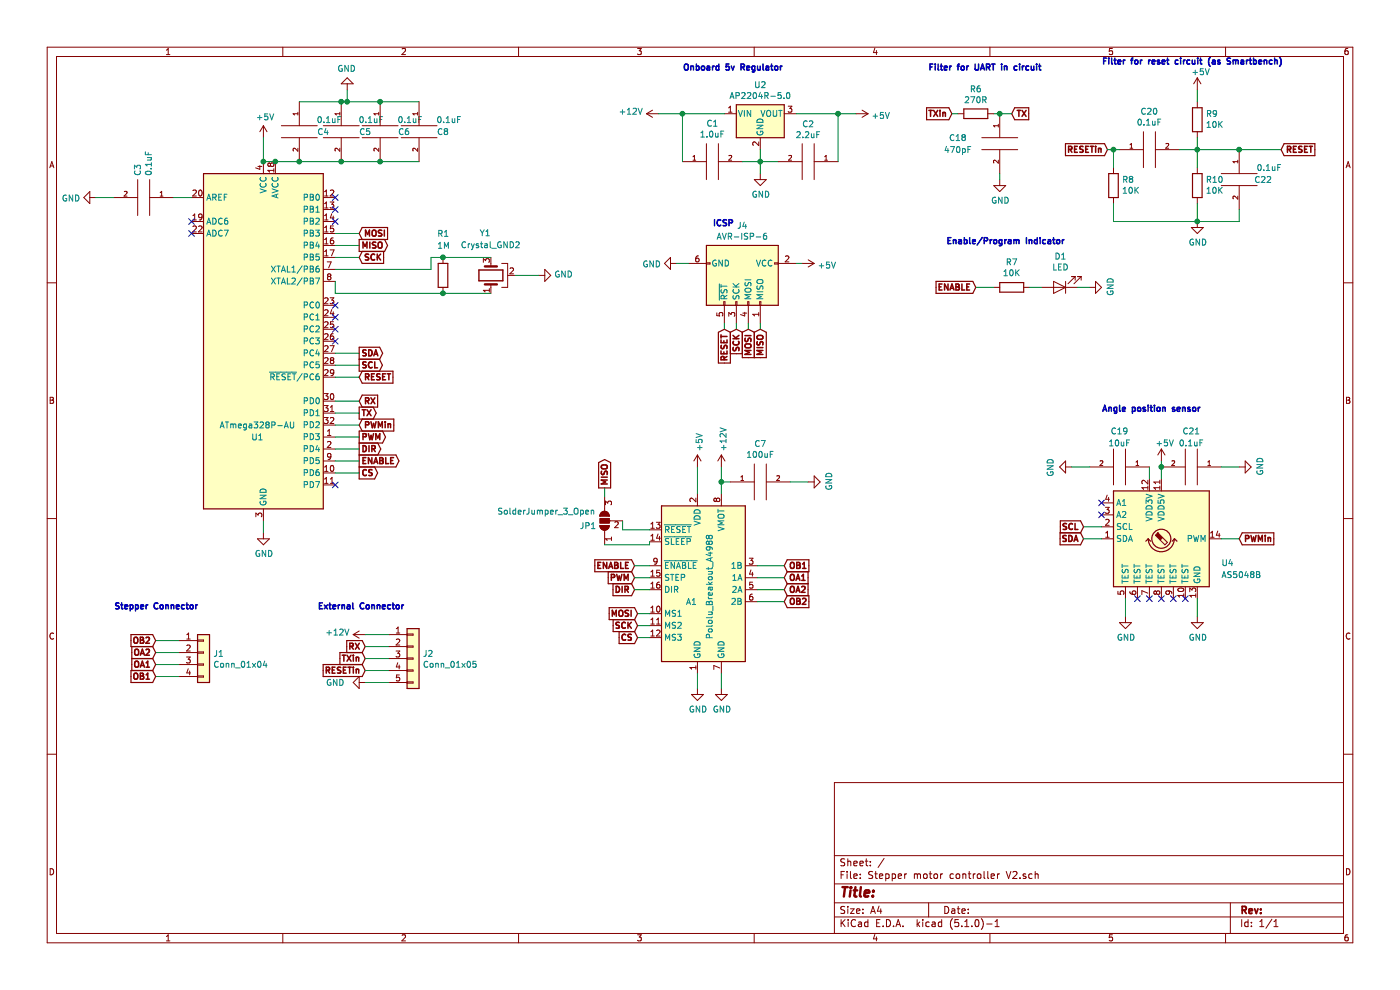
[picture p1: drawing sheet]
EESchema Schematic File Version 4
LIBS:Stepper motor controller V2-cache
EELAYER 29 0
EELAYER END
$Descr A4 11693 8268
encoding utf-8
Sheet 1 1
Title ""
Date ""
Rev ""
Comp ""
Comment1 ""
Comment2 ""
Comment3 ""
Comment4 ""
$EndDescr
$Comp
L MCU_Microchip_ATmega:ATmega328P-AU U1
U 1 1
P 2200 2850
F 0 "U1" H 2150 2050 50  0000 C CNN
F 1 "ATmega328P-AU" H 2150 2150 50  0000 C CNN
F 2 "Package_QFP:TQFP-32_7x7mm_P0.8mm" H 2200 2850 50  0001 C CIN
F 3 "http://ww1.microchip.com/downloads/en/DeviceDoc/ATmega328_P%20AVR%20MCU%20with%20picoPower%20Technology%20Data%20Sheet%2040001984A.pdf" H 2200 2850 50  0001 C CNN
	1    2200 2850
	1    0    0    -1  
$EndComp
$Comp
L Device:Crystal_GND2 Y1
U 1 1
P 4100 2300
F 0 "Y1" V 4450 2300 50  0000 L CNN
F 1 "Crystal_GND2" V 4350 2050 50  0000 L CNN
F 2 "Crystal:Resonator_SMD_muRata_CSTxExxV-3Pin_3.0x1.1mm_HandSoldering" H 4100 2300 50  0001 C CNN
F 3 "~" H 4100 2300 50  0001 C CNN
	1    4100 2300
	0    -1   -1   0   
$EndComp
$Comp
L Device:R R1
U 1 1
P 3700 2300
F 0 "R1" H 3650 2650 50  0000 L CNN
F 1 "1M" H 3650 2550 50  0000 L CNN
F 2 "Resistor_SMD:R_0805_2012Metric_Pad1.15x1.40mm_HandSolder" V 3630 2300 50  0001 C CNN
F 3 "~" H 3700 2300 50  0001 C CNN
	1    3700 2300
	1    0    0    -1  
$EndComp
Wire Wire Line
	3700 2150 4100 2150
Wire Wire Line
	4100 2450 3700 2450
Wire Wire Line
	2800 2350 2800 2450
Wire Wire Line
	2800 2450 3700 2450
Connection ~ 3700 2450
Wire Wire Line
	2800 2250 3600 2250
Wire Wire Line
	3600 2250 3600 2150
Wire Wire Line
	3600 2150 3700 2150
Connection ~ 3700 2150
$Comp
L power:GND #PWR0101
U 1 1
P 4500 2300
F 0 "#PWR0101" H 4500 2050 50  0001 C CNN
F 1 "GND" V 4505 2172 50  0000 R CNN
F 2 "" H 4500 2300 50  0001 C CNN
F 3 "" H 4500 2300 50  0001 C CNN
	1    4500 2300
	0    -1   -1   0   
$EndComp
Wire Wire Line
	4300 2300 4500 2300
$Comp
L Regulator_Linear:AP2204R-5.0 U2
U 1 1
P 6350 950
F 0 "U2" H 6350 1192 50  0000 C CNN
F 1 "AP2204R-5.0" H 6350 1101 50  0000 C CNN
F 2 "Package_TO_SOT_SMD:SOT-89-3" H 6350 1175 50  0001 C CNN
F 3 "https://www.diodes.com/assets/Datasheets/AP2204.pdf" H 6350 950 50  0001 C CNN
	1    6350 950 
	1    0    0    -1  
$EndComp
$Comp
L power:+12V #PWR0102
U 1 1
P 5500 950
F 0 "#PWR0102" H 5500 800 50  0001 C CNN
F 1 "+12V" V 5515 1078 50  0000 L CNN
F 2 "" H 5500 950 50  0001 C CNN
F 3 "" H 5500 950 50  0001 C CNN
	1    5500 950 
	0    -1   -1   0   
$EndComp
$Comp
L power:+5V #PWR0103
U 1 1
P 7150 950
F 0 "#PWR0103" H 7150 800 50  0001 C CNN
F 1 "+5V" V 7165 1078 50  0000 L CNN
F 2 "" H 7150 950 50  0001 C CNN
F 3 "" H 7150 950 50  0001 C CNN
	1    7150 950 
	0    1    1    0   
$EndComp
$Comp
L power:GND #PWR0104
U 1 1
P 6350 1450
F 0 "#PWR0104" H 6350 1200 50  0001 C CNN
F 1 "GND" H 6355 1277 50  0000 C CNN
F 2 "" H 6350 1450 50  0001 C CNN
F 3 "" H 6350 1450 50  0001 C CNN
	1    6350 1450
	1    0    0    -1  
$EndComp
Wire Wire Line
	6350 1250 6350 1350
$Comp
L pspice:CAP C1
U 1 1
P 5950 1350
F 0 "C1" V 6265 1350 50  0000 C CNN
F 1 "1.0uF" V 6174 1350 50  0000 C CNN
F 2 "Capacitor_SMD:C_0805_2012Metric" H 5950 1350 50  0001 C CNN
F 3 "~" H 5950 1350 50  0001 C CNN
	1    5950 1350
	0    -1   -1   0   
$EndComp
$Comp
L pspice:CAP C2
U 1 1
P 6750 1350
F 0 "C2" V 6435 1350 50  0000 C CNN
F 1 "2.2uF" V 6526 1350 50  0000 C CNN
F 2 "Capacitor_SMD:C_0805_2012Metric" H 6750 1350 50  0001 C CNN
F 3 "~" H 6750 1350 50  0001 C CNN
	1    6750 1350
	0    1    1    0   
$EndComp
Wire Wire Line
	6650 950  7000 950 
Wire Wire Line
	7000 1350 7000 950 
Connection ~ 7000 950 
Wire Wire Line
	7000 950  7150 950 
Wire Wire Line
	6500 1350 6350 1350
Connection ~ 6350 1350
Wire Wire Line
	6350 1350 6350 1450
Wire Wire Line
	6200 1350 6350 1350
Wire Wire Line
	5500 950  5700 950 
Wire Wire Line
	5700 1350 5700 950 
Connection ~ 5700 950 
Wire Wire Line
	5700 950  6050 950 
Text GLabel 3000 3150 2    50   Input ~ 10
RESET
Wire Wire Line
	2800 3150 3000 3150
$Comp
L power:+5V #PWR0105
U 1 1
P 2200 1150
F 0 "#PWR0105" H 2200 1000 50  0001 C CNN
F 1 "+5V" H 2215 1323 50  0000 C CNN
F 2 "" H 2200 1150 50  0001 C CNN
F 3 "" H 2200 1150 50  0001 C CNN
	1    2200 1150
	1    0    0    -1  
$EndComp
Wire Wire Line
	2200 1150 2200 1350
Wire Wire Line
	2200 1350 2300 1350
Connection ~ 2200 1350
Connection ~ 2300 1350
$Comp
L power:GND #PWR0106
U 1 1
P 2900 750
F 0 "#PWR0106" H 2900 500 50  0001 C CNN
F 1 "GND" H 2905 577 50  0000 C CNN
F 2 "" H 2900 750 50  0001 C CNN
F 3 "" H 2900 750 50  0001 C CNN
	1    2900 750 
	-1   0    0    1   
$EndComp
$Comp
L power:GND #PWR0107
U 1 1
P 2200 4450
F 0 "#PWR0107" H 2200 4200 50  0001 C CNN
F 1 "GND" H 2205 4277 50  0000 C CNN
F 2 "" H 2200 4450 50  0001 C CNN
F 3 "" H 2200 4450 50  0001 C CNN
	1    2200 4450
	1    0    0    -1  
$EndComp
Wire Wire Line
	2200 4450 2200 4350
Text GLabel 3000 2150 2    50   Input ~ 10
SCK
Text GLabel 3000 2050 2    50   Output ~ 10
MISO
Text GLabel 3000 1950 2    50   Input ~ 10
MOSI
Wire Wire Line
	2800 1950 3000 1950
Wire Wire Line
	2800 2050 3000 2050
Wire Wire Line
	3000 2150 2800 2150
Text GLabel 3000 3450 2    50   Output ~ 10
TX
Text GLabel 3000 3350 2    50   Input ~ 10
RX
Wire Wire Line
	2800 3350 3000 3350
Wire Wire Line
	3000 3450 2800 3450
Text GLabel 3000 3650 2    50   Output ~ 10
PWM
Wire Wire Line
	2800 3650 3000 3650
Text GLabel 3000 3750 2    50   Output ~ 10
DIR
Wire Wire Line
	2800 3750 3000 3750
Text GLabel 3000 3850 2    50   Output ~ 10
ENABLE
Wire Wire Line
	2800 3850 3000 3850
$Comp
L pspice:CAP C3
U 1 1
P 1200 1650
F 0 "C3" H 1022 1604 50  0000 R CNN
F 1 "0.1uF" H 1022 1695 50  0000 R CNN
F 2 "Capacitor_SMD:C_0805_2012Metric" H 1200 1650 50  0001 C CNN
F 3 "~" H 1200 1650 50  0001 C CNN
	1    1200 1650
	0    1    1    0   
$EndComp
$Comp
L power:GND #PWR0108
U 1 1
P 800 1650
F 0 "#PWR0108" H 800 1400 50  0001 C CNN
F 1 "GND" V 805 1522 50  0000 R CNN
F 2 "" H 800 1650 50  0001 C CNN
F 3 "" H 800 1650 50  0001 C CNN
	1    800  1650
	0    1    1    0   
$EndComp
Wire Wire Line
	1450 1650 1600 1650
Wire Wire Line
	950  1650 800  1650
Text GLabel 7950 950  0    50   Input ~ 10
TXin
Text GLabel 8450 950  2    50   Input ~ 10
TX
$Comp
L Device:R R6
U 1 1
P 8150 950
F 0 "R6" V 7943 950 50  0000 C CNN
F 1 "270R" V 8034 950 50  0000 C CNN
F 2 "Resistor_SMD:R_0805_2012Metric" V 8080 950 50  0001 C CNN
F 3 "~" H 8150 950 50  0001 C CNN
	1    8150 950 
	0    1    1    0   
$EndComp
$Comp
L pspice:CAP C18
U 1 1
P 8350 1200
F 0 "C18" H 8000 1250 50  0000 C CNN
F 1 "470pF" H 8000 1150 50  0000 C CNN
F 2 "Capacitor_SMD:C_0805_2012Metric" H 8350 1200 50  0001 C CNN
F 3 "~" H 8350 1200 50  0001 C CNN
	1    8350 1200
	1    0    0    -1  
$EndComp
Wire Wire Line
	8300 950  8350 950 
Connection ~ 8350 950 
Wire Wire Line
	8350 950  8450 950 
Wire Wire Line
	7950 950  8000 950 
$Comp
L power:GND #PWR0109
U 1 1
P 8350 1500
F 0 "#PWR0109" H 8350 1250 50  0001 C CNN
F 1 "GND" H 8355 1327 50  0000 C CNN
F 2 "" H 8350 1500 50  0001 C CNN
F 3 "" H 8350 1500 50  0001 C CNN
	1    8350 1500
	1    0    0    -1  
$EndComp
Wire Wire Line
	8350 1450 8350 1500
Text GLabel 9250 1250 0    50   Input ~ 10
RESETin
Text GLabel 10700 1250 2    50   Input ~ 10
RESET
$Comp
L pspice:CAP C20
U 1 1
P 9600 1250
F 0 "C20" V 9915 1250 50  0000 C CNN
F 1 "0.1uF" V 9824 1250 50  0000 C CNN
F 2 "Capacitor_SMD:C_0805_2012Metric" H 9600 1250 50  0001 C CNN
F 3 "~" H 9600 1250 50  0001 C CNN
	1    9600 1250
	0    -1   -1   0   
$EndComp
$Comp
L pspice:CAP C22
U 1 1
P 10350 1500
F 0 "C22" H 10550 1500 50  0000 C CNN
F 1 "0.1uF" H 10600 1600 50  0000 C CNN
F 2 "Capacitor_SMD:C_0805_2012Metric" H 10350 1500 50  0001 C CNN
F 3 "~" H 10350 1500 50  0001 C CNN
	1    10350 1500
	1    0    0    -1  
$EndComp
$Comp
L power:+5V #PWR0110
U 1 1
P 10000 750
F 0 "#PWR0110" H 10000 600 50  0001 C CNN
F 1 "+5V" H 9950 900 50  0000 L CNN
F 2 "" H 10000 750 50  0001 C CNN
F 3 "" H 10000 750 50  0001 C CNN
	1    10000 750 
	1    0    0    -1  
$EndComp
$Comp
L Device:R R9
U 1 1
P 10000 1000
F 0 "R9" H 9930 954 50  0000 R CNN
F 1 "10K" H 9930 1045 50  0000 R CNN
F 2 "Resistor_SMD:R_0805_2012Metric" V 9930 1000 50  0001 C CNN
F 3 "~" H 10000 1000 50  0001 C CNN
	1    10000 1000
	-1   0    0    1   
$EndComp
$Comp
L Device:R R10
U 1 1
P 10000 1550
F 0 "R10" H 9930 1504 50  0000 R CNN
F 1 "10K" H 9930 1595 50  0000 R CNN
F 2 "Resistor_SMD:R_0805_2012Metric" V 9930 1550 50  0001 C CNN
F 3 "~" H 10000 1550 50  0001 C CNN
	1    10000 1550
	-1   0    0    1   
$EndComp
$Comp
L Device:R R8
U 1 1
P 9300 1550
F 0 "R8" H 9230 1504 50  0000 R CNN
F 1 "10K" H 9230 1595 50  0000 R CNN
F 2 "Resistor_SMD:R_0805_2012Metric" V 9230 1550 50  0001 C CNN
F 3 "~" H 9300 1550 50  0001 C CNN
	1    9300 1550
	-1   0    0    1   
$EndComp
Wire Wire Line
	10000 750  10000 850 
Wire Wire Line
	9250 1250 9300 1250
Connection ~ 9300 1250
Wire Wire Line
	9300 1250 9350 1250
Wire Wire Line
	9850 1250 10000 1250
Connection ~ 10000 1250
Wire Wire Line
	10000 1250 10350 1250
Connection ~ 10350 1250
Wire Wire Line
	10350 1250 10700 1250
Wire Wire Line
	10000 1150 10000 1250
$Comp
L power:GND #PWR0111
U 1 1
P 10000 1850
F 0 "#PWR0111" H 10000 1600 50  0001 C CNN
F 1 "GND" H 10005 1677 50  0000 C CNN
F 2 "" H 10000 1850 50  0001 C CNN
F 3 "" H 10000 1850 50  0001 C CNN
	1    10000 1850
	1    0    0    -1  
$EndComp
Wire Wire Line
	9300 1250 9300 1400
Wire Wire Line
	9300 1700 9300 1850
Wire Wire Line
	9300 1850 10000 1850
Wire Wire Line
	10350 1850 10350 1750
Connection ~ 10000 1850
Wire Wire Line
	10000 1850 10350 1850
Wire Wire Line
	10000 1850 10000 1700
Wire Wire Line
	10000 1400 10000 1250
$Comp
L Sensor_Magnetic:AS5048B U4
U 1 1
P 9700 4500
F 0 "U4" H 10200 4300 50  0000 L CNN
F 1 "AS5048B" H 10200 4200 50  0000 L CNN
F 2 "Package_SO:TSSOP-14_4.4x5mm_P0.65mm" H 9700 3750 50  0001 C CNN
F 3 "https://ams.com/documents/20143/36005/AS5048_DS000298_4-00.pdf" H 7550 6100 50  0001 C CNN
	1    9700 4500
	1    0    0    -1  
$EndComp
$Comp
L power:+5V #PWR0112
U 1 1
P 9700 3850
F 0 "#PWR0112" H 9700 3700 50  0001 C CNN
F 1 "+5V" H 9650 4000 50  0000 L CNN
F 2 "" H 9700 3850 50  0001 C CNN
F 3 "" H 9700 3850 50  0001 C CNN
	1    9700 3850
	1    0    0    -1  
$EndComp
Wire Wire Line
	9700 3850 9700 3900
$Comp
L power:GND #PWR0113
U 1 1
P 10000 5150
F 0 "#PWR0113" H 10000 4900 50  0001 C CNN
F 1 "GND" H 10005 4977 50  0000 C CNN
F 2 "" H 10000 5150 50  0001 C CNN
F 3 "" H 10000 5150 50  0001 C CNN
	1    10000 5150
	1    0    0    -1  
$EndComp
Wire Wire Line
	10000 5000 10000 5150
Text GLabel 3000 2950 2    50   Output ~ 10
SDA
Text GLabel 3000 3050 2    50   Output ~ 10
SCL
Wire Wire Line
	2800 2950 3000 2950
Wire Wire Line
	3000 3050 2800 3050
Text GLabel 9050 4400 0    50   Input ~ 10
SCL
Text GLabel 9050 4500 0    50   Input ~ 10
SDA
Wire Wire Line
	9050 4400 9200 4400
Wire Wire Line
	9200 4500 9050 4500
$Comp
L pspice:CAP C21
U 1 1
P 9950 3900
F 0 "C21" V 9650 3900 50  0000 C CNN
F 1 "0.1uF" V 9750 3900 50  0000 C CNN
F 2 "Capacitor_SMD:C_0805_2012Metric" H 9950 3900 50  0001 C CNN
F 3 "~" H 9950 3900 50  0001 C CNN
	1    9950 3900
	0    1    1    0   
$EndComp
Connection ~ 9700 3900
Wire Wire Line
	9700 3900 9700 4000
$Comp
L power:GND #PWR0114
U 1 1
P 10350 3900
F 0 "#PWR0114" H 10350 3650 50  0001 C CNN
F 1 "GND" H 10355 3727 50  0000 C CNN
F 2 "" H 10350 3900 50  0001 C CNN
F 3 "" H 10350 3900 50  0001 C CNN
	1    10350 3900
	0    -1   -1   0   
$EndComp
$Comp
L pspice:CAP C19
U 1 1
P 9350 3900
F 0 "C19" V 9050 3900 50  0000 C CNN
F 1 "10uF" V 9150 3900 50  0000 C CNN
F 2 "Capacitor_SMD:C_0805_2012Metric" H 9350 3900 50  0001 C CNN
F 3 "~" H 9350 3900 50  0001 C CNN
	1    9350 3900
	0    1    1    0   
$EndComp
Wire Wire Line
	9600 4000 9600 3900
Wire Wire Line
	10350 3900 10200 3900
$Comp
L power:GND #PWR0115
U 1 1
P 8950 3900
F 0 "#PWR0115" H 8950 3650 50  0001 C CNN
F 1 "GND" H 8955 3727 50  0000 C CNN
F 2 "" H 8950 3900 50  0001 C CNN
F 3 "" H 8950 3900 50  0001 C CNN
	1    8950 3900
	0    1    1    0   
$EndComp
Wire Wire Line
	8950 3900 9100 3900
Text Notes 9200 550  0    50   ~ 10
Filter for reset circuit (as Smartbench)
Text Notes 7750 600  0    50   ~ 10
Filter for UART in circuit
Text Notes 5700 600  0    50   ~ 10
Onboard 5v Regulator
Text Notes 9200 3450 0    50   ~ 10
Angle position sensor
Text Notes 5950 1900 0    50   ~ 10
ICSP
$Comp
L power:+5V #PWR0116
U 1 1
P 6700 2200
F 0 "#PWR0116" H 6700 2050 50  0001 C CNN
F 1 "+5V" V 6715 2328 50  0000 L CNN
F 2 "" H 6700 2200 50  0001 C CNN
F 3 "" H 6700 2200 50  0001 C CNN
	1    6700 2200
	0    1    1    0   
$EndComp
Text GLabel 6350 2750 3    50   Input ~ 10
MISO
Text GLabel 6150 2750 3    50   Input ~ 10
SCK
Text GLabel 6050 2750 3    50   Input ~ 10
RESET
Text GLabel 6250 2750 3    50   Input ~ 10
MOSI
$Comp
L power:GND #PWR0117
U 1 1
P 5650 2200
F 0 "#PWR0117" H 5650 1950 50  0001 C CNN
F 1 "GND" V 5655 2072 50  0000 R CNN
F 2 "" H 5650 2200 50  0001 C CNN
F 3 "" H 5650 2200 50  0001 C CNN
	1    5650 2200
	0    1    1    0   
$EndComp
$Comp
L Device:LED D1
U 1 1
P 8850 2400
F 0 "D1" H 8843 2145 50  0000 C CNN
F 1 "LED" H 8843 2236 50  0000 C CNN
F 2 "LED_SMD:LED_PLCC-2" H 8850 2400 50  0001 C CNN
F 3 "~" H 8850 2400 50  0001 C CNN
	1    8850 2400
	-1   0    0    1   
$EndComp
$Comp
L Device:R R7
U 1 1
P 8450 2400
F 0 "R7" V 8657 2400 50  0000 C CNN
F 1 "10K" V 8566 2400 50  0000 C CNN
F 2 "Resistor_SMD:R_0805_2012Metric" V 8380 2400 50  0001 C CNN
F 3 "~" H 8450 2400 50  0001 C CNN
	1    8450 2400
	0    -1   -1   0   
$EndComp
Text GLabel 8150 2400 0    50   Input ~ 10
ENABLE
$Comp
L power:GND #PWR0118
U 1 1
P 9100 2400
F 0 "#PWR0118" H 9100 2150 50  0001 C CNN
F 1 "GND" H 9105 2227 50  0000 C CNN
F 2 "" H 9100 2400 50  0001 C CNN
F 3 "" H 9100 2400 50  0001 C CNN
	1    9100 2400
	0    -1   -1   0   
$EndComp
Wire Wire Line
	8150 2400 8300 2400
Wire Wire Line
	8600 2400 8700 2400
Wire Wire Line
	9000 2400 9100 2400
Text Notes 7900 2050 0    50   ~ 10
Enable/Program Indicator
Text GLabel 3000 3950 2    50   Output ~ 10
CS
Wire Wire Line
	2800 3950 3000 3950
$Comp
L Connector:AVR-ISP-6 J4
U 1 1
P 6150 2300
F 0 "J4" V 5733 2350 50  0000 C CNN
F 1 "AVR-ISP-6" V 5824 2350 50  0000 C CNN
F 2 "Connector_PinHeader_2.54mm:PinHeader_2x03_P2.54mm_Vertical" V 5900 2350 50  0001 C CNN
F 3 " ~" H 4875 1750 50  0001 C CNN
	1    6150 2300
	0    1    1    0   
$EndComp
Wire Wire Line
	6650 2200 6700 2200
Wire Wire Line
	5750 2200 5650 2200
Wire Wire Line
	6050 2700 6050 2750
Wire Wire Line
	6150 2700 6150 2750
Wire Wire Line
	6250 2700 6250 2750
Wire Wire Line
	6350 2700 6350 2750
Text Notes 950  5100 0    50   ~ 10
Stepper Connector
Wire Wire Line
	1300 5350 1500 5350
Wire Wire Line
	1300 5450 1500 5450
Wire Wire Line
	1500 5550 1300 5550
Wire Wire Line
	1500 5650 1300 5650
Text Notes 2650 5100 0    50   ~ 10
External Connector
Text GLabel 3050 5400 0    50   Input ~ 10
RX
Text GLabel 3050 5600 0    50   Input ~ 10
RESETin
Text GLabel 3050 5500 0    50   Input ~ 10
TXin
Wire Wire Line
	3050 5400 3250 5400
Wire Wire Line
	3050 5500 3250 5500
Wire Wire Line
	3250 5600 3050 5600
$Comp
L power:+12V #PWR0119
U 1 1
P 3050 5300
F 0 "#PWR0119" H 3050 5150 50  0001 C CNN
F 1 "+12V" V 3065 5428 50  0000 L CNN
F 2 "" H 3050 5300 50  0001 C CNN
F 3 "" H 3050 5300 50  0001 C CNN
	1    3050 5300
	0    -1   -1   0   
$EndComp
$Comp
L power:GND #PWR0120
U 1 1
P 3050 5700
F 0 "#PWR0120" H 3050 5450 50  0001 C CNN
F 1 "GND" V 3050 5450 50  0000 C CNN
F 2 "" H 3050 5700 50  0001 C CNN
F 3 "" H 3050 5700 50  0001 C CNN
	1    3050 5700
	0    1    1    0   
$EndComp
NoConn ~ 2800 2850
NoConn ~ 2800 2750
NoConn ~ 2800 2650
NoConn ~ 2800 2550
NoConn ~ 1600 1850
NoConn ~ 1600 1950
Text GLabel 3000 3550 2    50   Input ~ 10
PWMin
Wire Wire Line
	3000 3550 2800 3550
Text GLabel 10350 4500 2    50   Input ~ 10
PWMin
Wire Wire Line
	10200 4500 10350 4500
$Comp
L power:GND #PWR0137
U 1 1
P 9400 5150
F 0 "#PWR0137" H 9400 4900 50  0001 C CNN
F 1 "GND" H 9405 4977 50  0000 C CNN
F 2 "" H 9400 5150 50  0001 C CNN
F 3 "" H 9400 5150 50  0001 C CNN
	1    9400 5150
	1    0    0    -1  
$EndComp
Wire Wire Line
	9400 5000 9400 5150
NoConn ~ 9200 4200
NoConn ~ 9200 4300
NoConn ~ 9900 5000
NoConn ~ 9800 5000
NoConn ~ 9700 5000
NoConn ~ 9600 5000
NoConn ~ 9500 5000
NoConn ~ 2800 1850
$Comp
L Driver_Motor:Pololu_Breakout_A4988 A1
U 1 1
P 5825 4825
F 0 "A1" H 5775 4625 50  0000 C CNN
F 1 "Pololu_Breakout_A4988" V 5925 4750 50  0000 C CNN
F 2 "Module:Pololu_Breakout-16_15.2x20.3mm" H 6100 4075 50  0001 L CNN
F 3 "https://www.pololu.com/product/2980/pictures" H 5925 4525 50  0001 C CNN
	1    5825 4825
	1    0    0    -1  
$EndComp
Text GLabel 6550 4825 2    50   Input ~ 10
OA1
Text GLabel 6550 4925 2    50   Input ~ 10
OA2
Text GLabel 6550 4725 2    50   Input ~ 10
OB1
Text GLabel 6550 5025 2    50   Input ~ 10
OB2
Wire Wire Line
	6325 4725 6550 4725
Wire Wire Line
	6550 4825 6325 4825
Wire Wire Line
	6325 4925 6550 4925
Wire Wire Line
	6550 5025 6325 5025
Text GLabel 5300 4825 0    50   Input ~ 10
PWM
Text GLabel 5300 4925 0    50   Input ~ 10
DIR
Text GLabel 5300 4725 0    50   Input ~ 10
ENABLE
Wire Wire Line
	5300 4725 5425 4725
Wire Wire Line
	5425 4825 5300 4825
Wire Wire Line
	5300 4925 5425 4925
$Comp
L power:+12V #PWR0121
U 1 1
P 6025 3900
F 0 "#PWR0121" H 6025 3750 50  0001 C CNN
F 1 "+12V" V 6040 4028 50  0000 L CNN
F 2 "" H 6025 3900 50  0001 C CNN
F 3 "" H 6025 3900 50  0001 C CNN
	1    6025 3900
	1    0    0    -1  
$EndComp
$Comp
L power:+5V #PWR0122
U 1 1
P 5825 3900
F 0 "#PWR0122" H 5825 3750 50  0001 C CNN
F 1 "+5V" V 5840 4028 50  0000 L CNN
F 2 "" H 5825 3900 50  0001 C CNN
F 3 "" H 5825 3900 50  0001 C CNN
	1    5825 3900
	1    0    0    -1  
$EndComp
Wire Wire Line
	5825 4125 5825 3900
Wire Wire Line
	6025 3900 6025 4025
Wire Wire Line
	5325 5125 5425 5125
Wire Wire Line
	5425 5225 5325 5225
Wire Wire Line
	5325 5325 5425 5325
$Comp
L power:GND #PWR0123
U 1 1
P 5825 5750
F 0 "#PWR0123" H 5825 5500 50  0001 C CNN
F 1 "GND" H 5830 5577 50  0000 C CNN
F 2 "" H 5825 5750 50  0001 C CNN
F 3 "" H 5825 5750 50  0001 C CNN
	1    5825 5750
	1    0    0    -1  
$EndComp
$Comp
L power:GND #PWR0124
U 1 1
P 6025 5750
F 0 "#PWR0124" H 6025 5500 50  0001 C CNN
F 1 "GND" H 6030 5577 50  0000 C CNN
F 2 "" H 6025 5750 50  0001 C CNN
F 3 "" H 6025 5750 50  0001 C CNN
	1    6025 5750
	1    0    0    -1  
$EndComp
Wire Wire Line
	5825 5625 5825 5750
Wire Wire Line
	6025 5625 6025 5750
$Comp
L pspice:CAP C7
U 1 1
P 6350 4025
F 0 "C7" V 6665 4025 50  0000 C CNN
F 1 "100uF" V 6574 4025 50  0000 C CNN
F 2 "digikey-footprints:CAPPM7343X310N" H 6350 4025 50  0001 C CNN
F 3 "~" H 6350 4025 50  0001 C CNN
	1    6350 4025
	0    -1   -1   0   
$EndComp
$Comp
L power:GND #PWR0125
U 1 1
P 6750 4025
F 0 "#PWR0125" H 6750 3775 50  0001 C CNN
F 1 "GND" H 6755 3852 50  0000 C CNN
F 2 "" H 6750 4025 50  0001 C CNN
F 3 "" H 6750 4025 50  0001 C CNN
	1    6750 4025
	0    -1   -1   0   
$EndComp
Wire Wire Line
	6100 4025 6025 4025
Connection ~ 6025 4025
Wire Wire Line
	6025 4025 6025 4125
Wire Wire Line
	6600 4025 6750 4025
Text GLabel 1300 5550 0    50   Input ~ 10
OA1
Text GLabel 1300 5450 0    50   Input ~ 10
OA2
Text GLabel 1300 5650 0    50   Input ~ 10
OB1
Text GLabel 1300 5350 0    50   Input ~ 10
OB2
$Comp
L Jumper:SolderJumper_3_Open JP1
U 1 1
P 5050 4350
F 0 "JP1" V 5004 4418 50  0000 L CNN
F 1 "SolderJumper_3_Open" V 5125 4425 50  0000 L CNN
F 2 "Jumper:SolderJumper-3_P1.3mm_Open_Pad1.0x1.5mm" H 5050 4350 50  0001 C CNN
F 3 "~" H 5050 4350 50  0001 C CNN
	1    5050 4350
	0    -1   -1   0   
$EndComp
Wire Wire Line
	5425 4425 5200 4425
Wire Wire Line
	5200 4425 5200 4350
Wire Wire Line
	5050 4550 5425 4550
Wire Wire Line
	5425 4550 5425 4525
Text GLabel 5050 4075 1    50   Output ~ 10
MISO
Wire Wire Line
	5050 4150 5050 4075
Text GLabel 5325 5325 0    50   Input ~ 10
CS
Text GLabel 5325 5225 0    50   Input ~ 10
SCK
Text GLabel 5325 5125 0    50   Input ~ 10
MOSI
NoConn ~ 2800 4050
NoConn ~ 2800 1650
NoConn ~ 2800 1750
$Comp
L Connector_Generic:Conn_01x04 J1
U 1 1
P 1700 5450
F 0 "J1" H 1780 5442 50  0000 L CNN
F 1 "Conn_01x04" H 1780 5351 50  0000 L CNN
F 2 "Connector_JST:JST_XH_B4B-XH-A_1x04_P2.50mm_Vertical" H 1700 5450 50  0001 C CNN
F 3 "~" H 1700 5450 50  0001 C CNN
	1    1700 5450
	1    0    0    -1  
$EndComp
$Comp
L Connector_Generic:Conn_01x05 J2
U 1 1
P 3450 5500
F 0 "J2" H 3530 5542 50  0000 L CNN
F 1 "Conn_01x05" H 3530 5451 50  0000 L CNN
F 2 "Connector_JST:JST_XH_B5B-XH-A_1x05_P2.50mm_Vertical" H 3450 5500 50  0001 C CNN
F 3 "~" H 3450 5500 50  0001 C CNN
	1    3450 5500
	1    0    0    -1  
$EndComp
Wire Wire Line
	3050 5300 3250 5300
Wire Wire Line
	3250 5700 3050 5700
Connection ~ 2900 850 
Wire Wire Line
	2900 850  3175 850 
Wire Wire Line
	2900 850  2900 750 
$Comp
L pspice:CAP C4
U 1 1
P 2500 1100
F 0 "C4" H 2700 1100 50  0000 C CNN
F 1 "0.1uF" H 2750 1200 50  0000 C CNN
F 2 "Capacitor_SMD:C_0805_2012Metric" H 2500 1100 50  0001 C CNN
F 3 "~" H 2500 1100 50  0001 C CNN
	1    2500 1100
	1    0    0    -1  
$EndComp
Wire Wire Line
	2500 850  2850 850 
Wire Wire Line
	2300 1350 2500 1350
Connection ~ 2500 1350
Wire Wire Line
	2500 1350 2850 1350
$Comp
L pspice:CAP C5
U 1 1
P 2850 1100
F 0 "C5" H 3050 1100 50  0000 C CNN
F 1 "0.1uF" H 3100 1200 50  0000 C CNN
F 2 "Capacitor_SMD:C_0805_2012Metric" H 2850 1100 50  0001 C CNN
F 3 "~" H 2850 1100 50  0001 C CNN
	1    2850 1100
	1    0    0    -1  
$EndComp
Connection ~ 2850 850 
Wire Wire Line
	2850 850  2900 850 
Connection ~ 2850 1350
Wire Wire Line
	2850 1350 3175 1350
$Comp
L pspice:CAP C6
U 1 1
P 3175 1100
F 0 "C6" H 3375 1100 50  0000 C CNN
F 1 "0.1uF" H 3425 1200 50  0000 C CNN
F 2 "Capacitor_SMD:C_0805_2012Metric" H 3175 1100 50  0001 C CNN
F 3 "~" H 3175 1100 50  0001 C CNN
	1    3175 1100
	1    0    0    -1  
$EndComp
$Comp
L pspice:CAP C8
U 1 1
P 3500 1100
F 0 "C8" H 3700 1100 50  0000 C CNN
F 1 "0.1uF" H 3750 1200 50  0000 C CNN
F 2 "Capacitor_SMD:C_0805_2012Metric" H 3500 1100 50  0001 C CNN
F 3 "~" H 3500 1100 50  0001 C CNN
	1    3500 1100
	1    0    0    -1  
$EndComp
Connection ~ 3175 850 
Wire Wire Line
	3175 850  3500 850 
Connection ~ 3175 1350
Wire Wire Line
	3175 1350 3500 1350
$EndSCHEMATC
